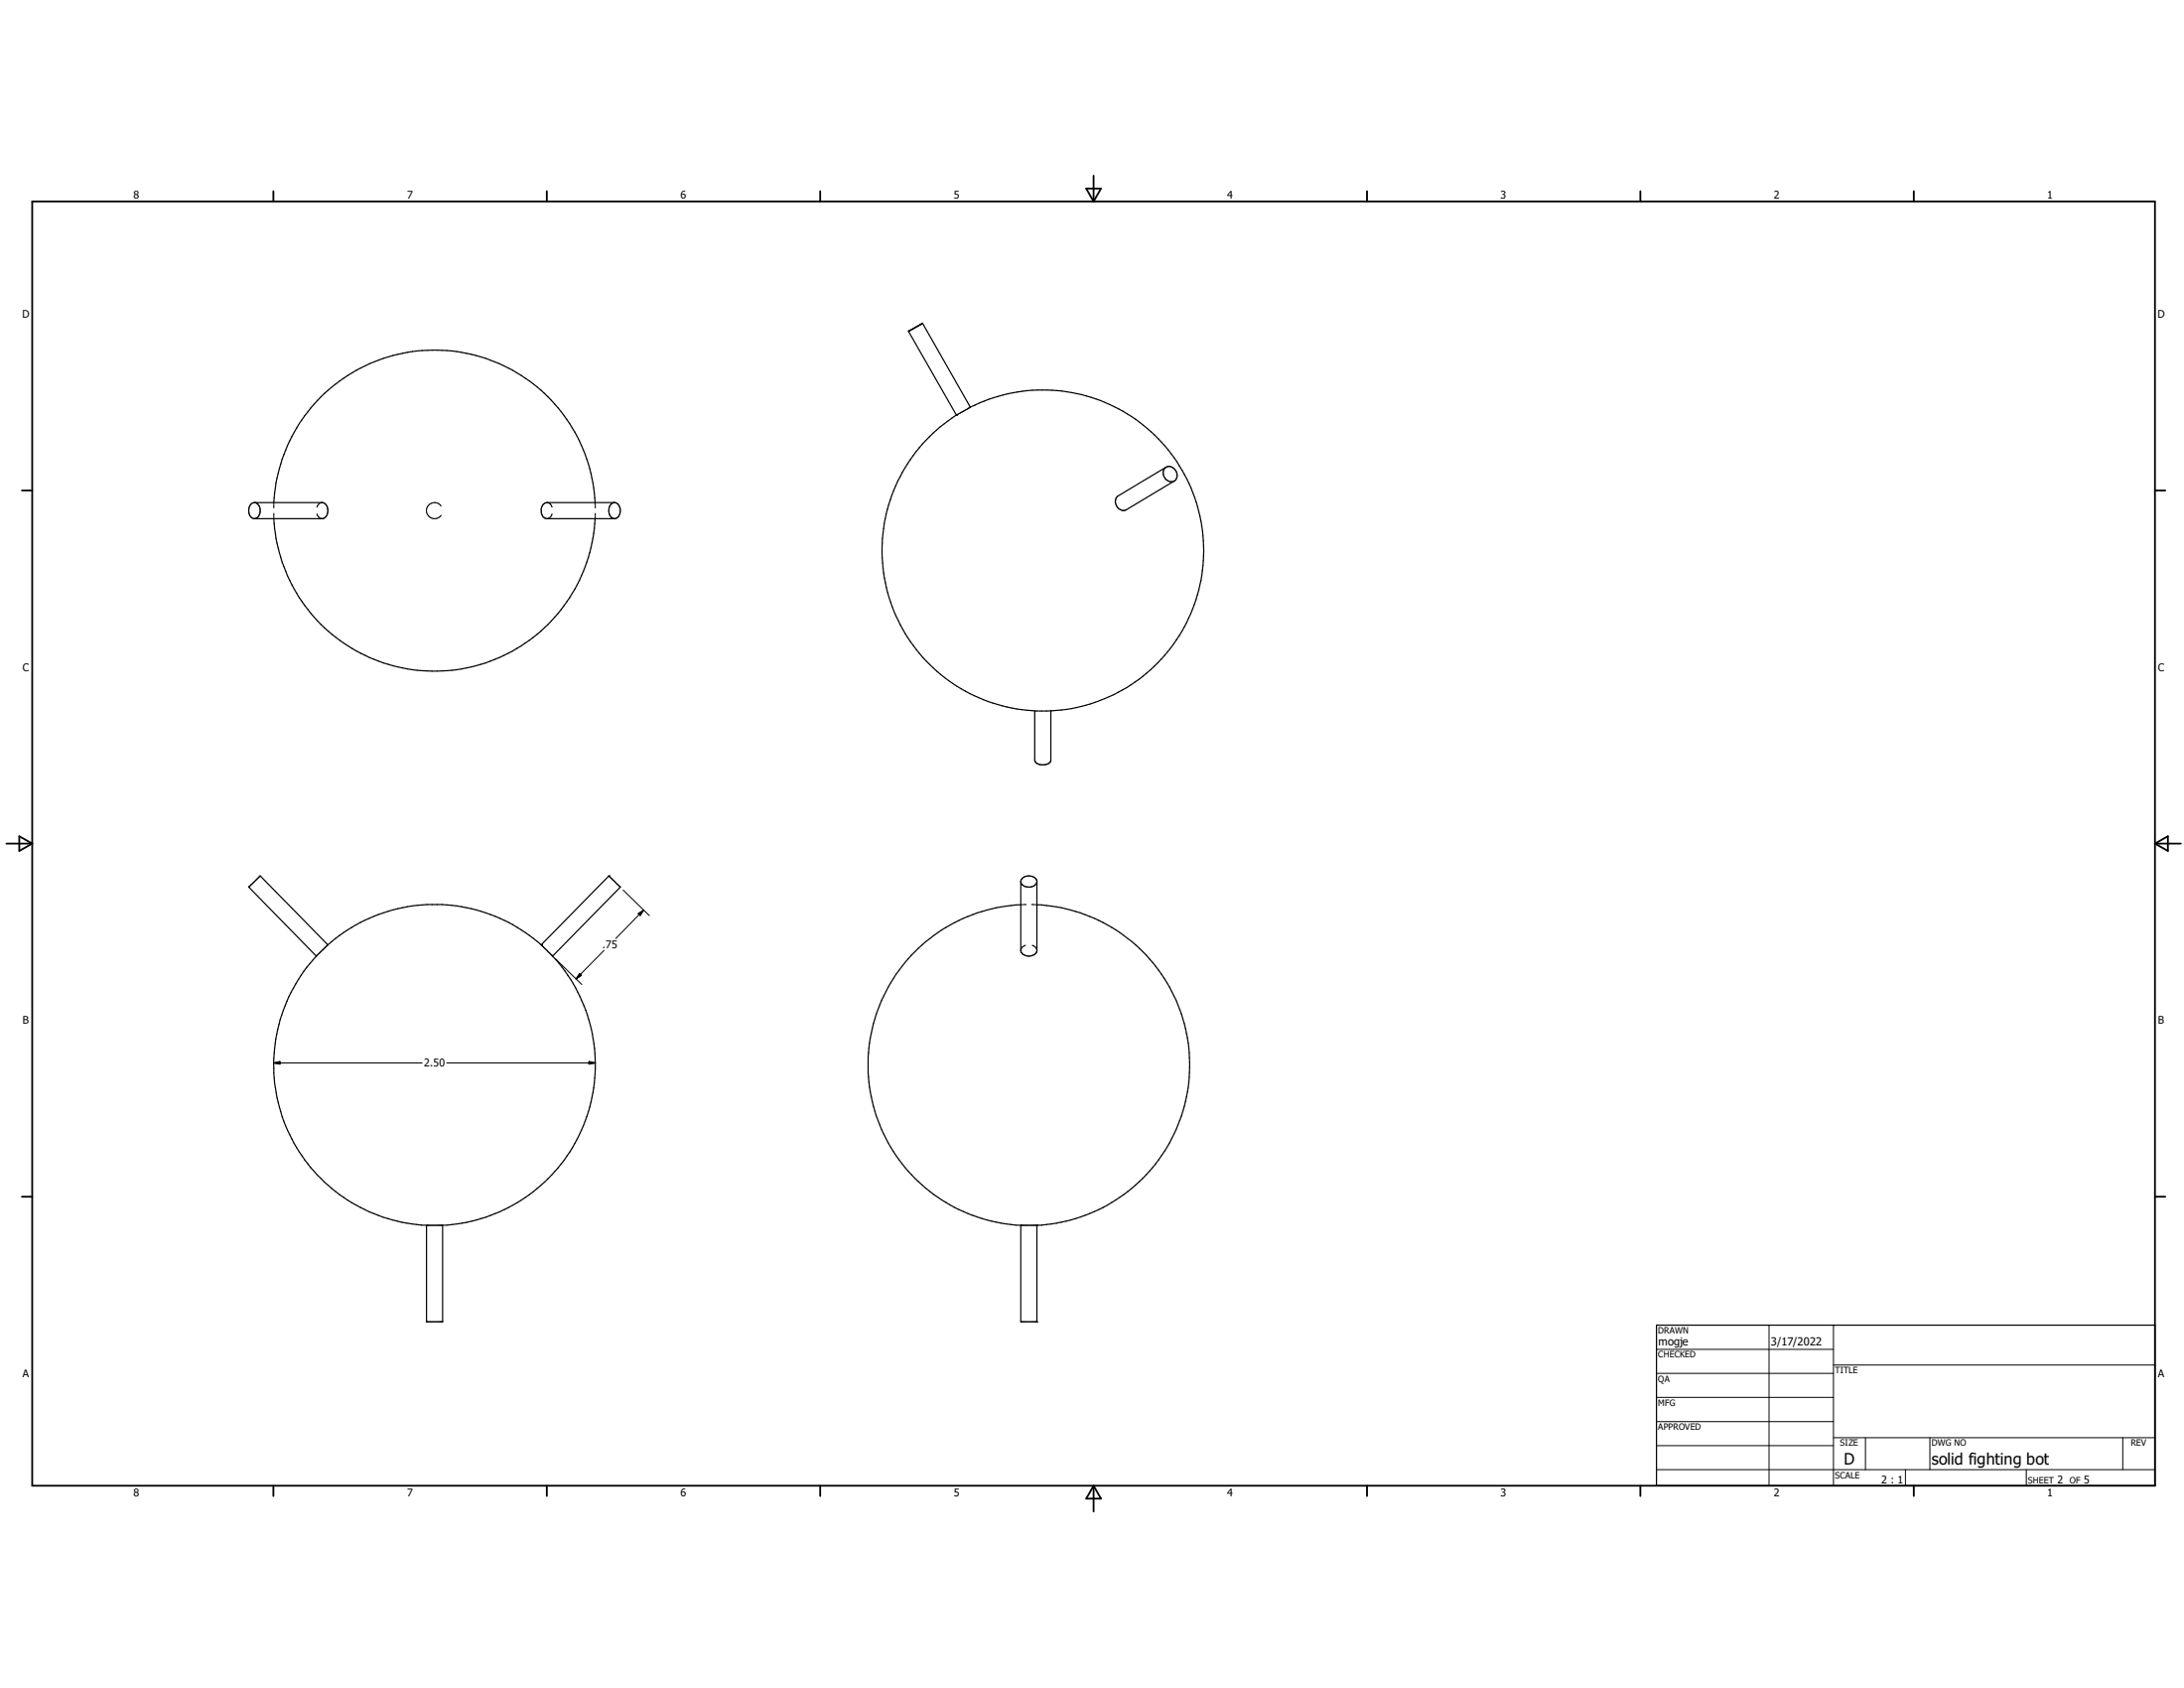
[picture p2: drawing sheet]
<svg xmlns="http://www.w3.org/2000/svg" width="279mm" height="216mm" viewBox="0 0 279 216" stroke-linecap="round" stroke-linejoin="round" font-family="sans-serif">
<g fill="none" stroke="#000" stroke-width=".15">
<path d="M116.2 42.4h.1M116.2 42.4l6.2 10.7M116.4 42.2l-.2 .2M116.4 42.3h-.1M116.8 42l-.4 .2M116.8 42l-.4 .3M117.5 41.6l-.7 .4M118 41.4l-.5 .2M118 41.4h.1M118 41.4l6.1 10.7a20.6 20.6 0 0 1 27.3 8.3 20.6 20.6 0 0 1-7.2 27.5 20.8 20.8 0 0 1-17.8 1.8 20.5 20.5 0 0 1-6.1-35.1l2.1-1.5M122.4 53.1h.1M124.1 52.1l-1.7 1"/>
<path d="M149.1 59.8a1.04 1.04 0 0 1 1.3 .4 1.04 1.04 0 0 1-.2 1.3 1.06 1.06 0 0 1-1.2-.4 1.06 1.06 0 0 1 .1-1.3zM149.2 59.8l-6.1 3.6a1.05 1.05 0 0 0-.2 1.3 1.05 1.05 0 0 0 1.2 .5l6.1-3.7M32.1 64.5l.4-.2h8.8a1.15 1.15 0 0 1 .6 1 1.15 1.15 0 0 1-.6 1h-8.8a1.13 1.13 0 0 1-.4-1.8zM32.6 64.3a1.11 1.11 0 0 1 .7 1 1.11 1.11 0 0 1-.7 1M35 66.3a20.6 20.6 0 0 0 20.6 19.5 20.6 20.6 0 0 0 20.5-19.5M35 64.3a20.6 20.6 0 0 1 20.6-19.5 20.6 20.6 0 0 1 20.5 19.5M69.5 64.5l.4-.2h8.8a1.11 1.11 0 0 1 .7 1 1.11 1.11 0 0 1-.7 1h-8.8a.88 .88 0 0 1-.7-.8l.1-.5zM78.6 64.3a1.11 1.11 0 0 0-.7 1 1.11 1.11 0 0 0 .7 1M132.4 90.9v6.3a.79 .79 0 0 0 .8 .6 1.09 1.09 0 0 0 1.2-.5v-6.4M31.8 113.5h.1M31.8 113.5l8.7 8.8M33.3 112l-1.5 1.4"/>
<path d="M33.3 112l8.6 8.8M77.9 112h.1M77.9 112l-8.7 8.8M77.9 112.1l1.4 1.4M79.4 113.5l-8.7 8.8a20.5 20.5 0 0 1 3.9 21.7 20.5 20.5 0 0 1-18 12.7M130.6 112.8a1.13 1.13 0 0 0 1 .7 1.13 1.13 0 0 0 1.1-.7M130.6 115.7a20.6 20.6 0 0 0-17 10.6 20.4 20.4 0 0 0-2.1 14 20.5 20.5 0 0 0 19.1 16.4M130.8 112.3a1.19 1.19 0 0 1 1.9 .4v9a1.15 1.15 0 0 1-1.1 .6 1.15 1.15 0 0 1-1-.6v-9zM132.7 115.7a20.3 20.3 0 0 1 10.6 3.6 20.7 20.7 0 0 1 8.2 11.6 20.6 20.6 0 0 1-18.8 25.8M40.5 122.3a20.6 20.6 0 0 0-4.2 21.1 20.6 20.6 0 0 0 10.9 11.6 20.1 20.1 0 0 0 7.4 1.7M41.9 120.8l-1.4 1.5M41.9 120.8a20.6 20.6 0 0 1 17.2-4.8 20.7 20.7 0 0 1 10.1 4.8"/>
<path d="M69.2 120.8h.1M69.3 120.9l1.4 1.4M70.7 122.3h.1M54.6 156.7h2M54.6 156.7v12.4h2v-12.4M130.6 156.7h.1M130.6 156.7h2.1M130.6 156.7v12.4M132.7 156.7h.1M132.7 156.7v12.4M130.6 169.1h.1M130.6 169.1h2.1"/>
<path d="M132.7 169.1h.1M211.9 169.5h63.8v20.5h-63.8z"/>
</g>
<g fill="none" stroke="#000" stroke-width=".13">
<path d="M35 64.3v.7M35 65.7v.6M40.5 65.8a.79 .79 0 0 0 .7 .5M41.2 64.3a.77 .77 0 0 0-.7 .6M56.4 64.7a1.03 1.03 0 0 0-1.5-.2 1.03 1.03 0 0 0 0 1.6 1.03 1.03 0 0 0 1.5-.2M70 64.3a.71 .71 0 0 1 .6 .6M70.6 65.8a.72 .72 0 0 1-.6 .5M76.1 64.3l.1 .7M76.2 65.7l-.1 .6M79.7 113.8l3.4 3.3M81.7 116.9l.6-.5-.4 .7zM82.3 116.4l-3.5 3.6"/>
<path d="M131.3 115.7h-.7M132 115.7h.7M35 136h19M35 136l.8-.2v.3zM57.2 136h19M71.1 122.7l3.3 3.2M74.1 124.5l.3 .3-.7 .4zM75.3 135.8l.9 .2-.9 .1zM77.3 121.6l-3.6 3.6M131.2 120.9a.73 .73 0 0 0-.6 .7M132.1 120.9a.73 .73 0 0 1 .6 .7M211.9 172.6h22.7"/>
<path d="M211.9 175.7h22.7M211.9 178.7h22.7M226.3 169.5v20.5M234.6 174.6h41.1M234.6 169.5v20.5M211.9 181.8h22.7M211.9 184.9h22.7M211.9 188h63.8M234.6 183.9h41.1M238.6 183.9v4.1M243.8 188v2M246.9 183.9v4.1"/>
<path d="M259.2 188v2M271.6 183.9v4.1"/>
</g>
<g fill="none" stroke="#000" stroke-width=".23">
<path d="M4.1 25.8h271.6v164.2h-271.6zM35 24.5v1.3M70 24.5v1.3M104.9 24.5v1.3M139 24.1h1.8l-.9 1.7zM139.9 22.5v3.3M174.9 24.5v1.3M209.9 24.5v1.3M244.8 24.5v1.3M2.8 62.7h1.3M275.7 62.7h1.3M.8 107.9h3.3"/>
<path d="M2.5 107l1.6 .9-1.6 .9zM275.7 107.9h3.3M275.7 107.9l1.6-.9v1.8zM2.8 153.1h1.3M275.7 153.1h1.3M35 190v1.3M70 190v1.3M104.9 190v1.3M139.9 190v3.3M139.9 190l.9 1.7h-1.8zM174.9 190v1.3M209.9 190v1.3"/>
<path d="M244.8 190v1.3"/>
</g>
<path d="M81.7 116.9l.6-.5-.4 .7zM35 136l.8-.2v.3zM74.1 124.5l.3 .3-.7 .4zM75.3 135.8l.9 .2-.9 .1z" fill="#000" stroke="#000" stroke-width=".13"/>
<g font-size="2">
<text x="235.9" y="187.3">D</text>
<text x="247.1" y="187.3">solid fighting bot</text>
</g>
<g font-size="1.4">
<text x="212.1" y="172">mogje</text>
<text x="226.5" y="172.1">3/17/2022</text>
</g>
<g font-size="1.3">
<text x="17.1" y="25.4">8</text>
<text x="52.1" y="25.4">7</text>
<text x="87.1" y="25.4">6</text>
<text x="122" y="25.4">5</text>
<text x="157" y="25.4">4</text>
<text x="192" y="25.4">3</text>
<text x="226.9" y="25.4">2</text>
<text x="261.9" y="25.4">1</text>
<text x="2.8" y="40.6">D</text>
<text x="276.1" y="40.6">D</text>
<text x="2.9" y="85.8">C</text>
<text x="276.1" y="85.8">C</text>
<text x="77.1" y="121.3">.75</text>
<text x="2.9" y="131">B</text>
<text x="276.1" y="131">B</text>
<text x="54.3" y="136.4">2.50</text>
<text x="2.9" y="176.2">A</text>
<text x="276.1" y="176.2">A</text>
<text x="17.1" y="191.4">8</text>
<text x="52.1" y="191.4">7</text>
<text x="87.1" y="191.4">6</text>
<text x="122" y="191.4">5</text>
<text x="157" y="191.4">4</text>
<text x="192" y="191.4">3</text>
<text x="226.9" y="191.4">2</text>
<text x="240.7" y="189.8">2 : 1</text>
<text x="261.9" y="191.4">1</text>
<text x="263.2" y="189.7">2</text>
<text x="266.6" y="189.7">5</text>
</g>
<g font-size="1.1">
<text x="212.1" y="170.6">DRAWN</text>
<text x="212.1" y="173.7">CHECKED</text>
<text x="212.1" y="176.7">QA</text>
<text x="212.1" y="179.8">MFG</text>
<text x="234.8" y="175.6">TITLE</text>
<text x="212.1" y="182.9">APPROVED</text>
<text x="235.4" y="185">SIZE</text>
<text x="247.1" y="185">DWG NO</text>
<text x="272.6" y="184.9">REV</text>
<text x="234.8" y="189.1">SCALE</text>
<text x="259.5" y="189.7">SHEET</text>
<text x="264.8" y="189.7">OF</text>
</g>
</svg>
